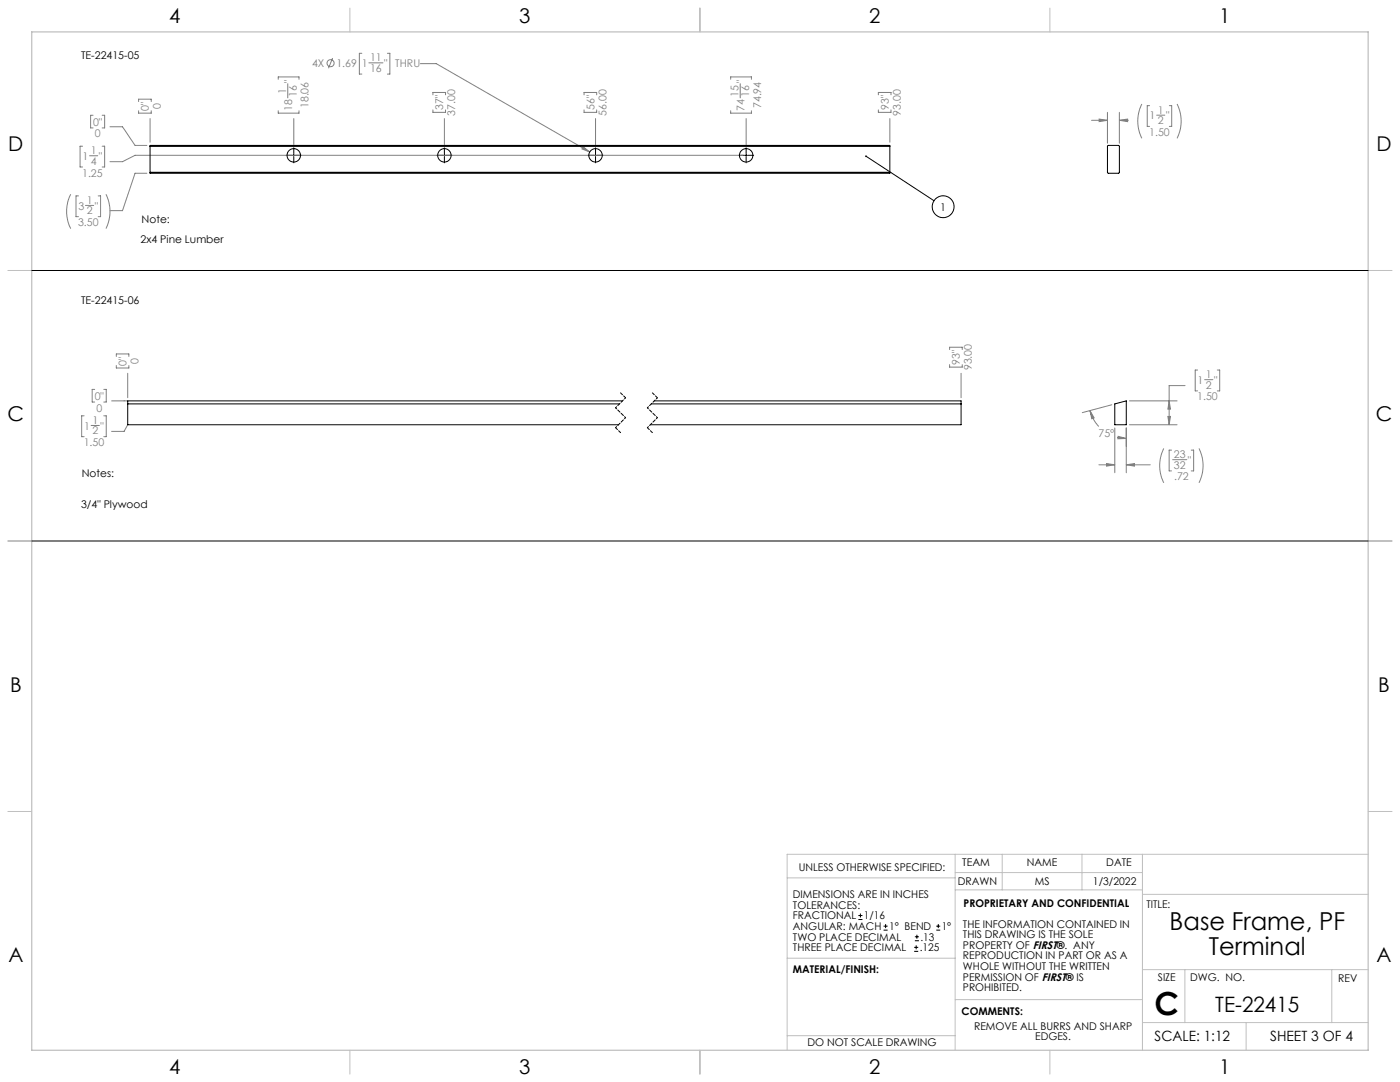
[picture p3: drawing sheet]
<svg xmlns="http://www.w3.org/2000/svg" width="559mm" height="432mm" viewBox="0 0 559 432" stroke-linecap="round" stroke-linejoin="round" font-family="sans-serif">
<g fill="none" stroke="#c0c0c0" stroke-width=".4">
<path d="M139.7 3.2v9.5M279.4 3.2v9.5M419.1 3.2v9.5M3.1 107.9h9.6M546.1 107.9h9.5M3.1 215.9h9.6M546.1 215.9h9.5M3.1 323.8h9.6M546.1 323.8h9.5M314.2 350.3h67M381.2 340.9v78.2M381.2 355.1h74.8"/>
<path d="M381.2 348.2h74.8M400 340.9v14.2M431.9 340.9v14.2M456 340.9v78.2M456 356.9h90.1M546.1 340.9h-231.9v78.2M314.2 382.4h67.2M381.2 398.9h74.8M456 387h90.1M472.9 387v21.1M531.6 387v21.1M139.7 419.1v9.6"/>
<path d="M279.4 419.1v9.6M314.2 413.3h67M419.1 419.1v9.6M456 408.1h90.1M497.4 408.1v11"/>
</g>
<path d="M12.7 12.7h533.4v406.4h-533.4z" fill="none" stroke="#c0c0c0" stroke-width=".5"/>
<g fill="none" stroke="#808080" stroke-width=".4">
<path d="M111.1 31.6v-.9h8.2v.9M114.9 33.4v5.7M132.8 23.2l-1.7 4M144.4 21.3h-1v8.3h1M147.2 25.1h5.7M154.6 21.3h1v8.3h-1M167.8 25.4h6.3l61.3 35.2M172.8 37.9v-1h5v1M233.1 37.9v-1h5.1v1M291.6 31.6v-.9h8.3v.9M295.5 33.4v5.7M350.6 37.9v-1h5v1"/>
<path d="M32.9 58.3h-.9v8.3h.9M37.1 46h-.9v5h.9M40.8 46h1v5h-1M40.8 58.3h1v8.3h-1M43.9 50.6h5l5 7.4h4.7M55.3 40.5v-.9h5.1v.9M55.3 44.2v1h5.1v-1M59.9 47.3v9.5M111.1 44.2v1h8.2v-1M117.3 47.3v10.4M172.8 43.9v.9h5v-.9M177.4 47.3v10.4"/>
<path d="M232.8 58.6l2.6 2-3.1-1.2zM233.1 43.9v.9h5.1v-.9M237.7 47.3v10.4M291.6 44.2v1h8.3v-1M297.8 47.3v10.4M350.6 43.9v.9h5v-.9M355.2 47.3v9.5M435.7 48h6.3M438.7 47.5l3.3 .5-3.3 .5zM442 44.8v12.4M446.8 44.8v12.4M446.8 48h3.6"/>
<path d="M446.8 48l3.3-.5v1zM455.8 41.5a15.3 15.3 0 0 0 0 13.7M458.9 42.2h-1v8.2h1M461.7 46h3.2M466.7 42.2h1v8.2h-1M469.8 41.5a15.3 15.3 0 0 1 0 13.7M28.2 77.5a15.2 15.2 0 0 0 0 13.7M31.3 78.2h-1v8.3h1M35.7 62.2h3.3M39.2 78.2h.9v8.3h-.9M42.3 77.5a15.5 15.5 0 0 1 0 13.7M58.6 69.1h-4.7l-5 15h-5"/>
<path d="M296.5 62h-242.6l-5 2.5h-5M34.1 82h3.3M379 139.5v-.9h5.1v.9M37.8 155.4h-1v5h1M41.4 155.4h1v5h-1M44.6 160h6.4M46.4 142.2v-.9h5v.9M46.4 145.9v1h5v-1M51 149v9.7M379 145.5v1h5.1v-1M383.6 149v9.7M450.8 160h19"/>
<path d="M466.7 160l.5 3.3h-1zM473 153.9h-6.3v15.6M478 147.7h-.9v8.3h.9M480.8 151.5h3.3M485.9 147.7h.9v8.3h-.9M33.6 165.9h-1v8.4h1M36.4 169.8h3.3M41.4 165.9h1v8.4h-1M51 169.5l-1.5 2.7h-4.9M435 163.9l1.7 2.9-.9 .3zM435 163.9l1.3 3.1 2.3 3.2M443.8 161.5l-11.8 3.2"/>
<path d="M445 170.8v17.9M446 174.6l3.5 .4M446.3 174.1l3.2 .9-3.3 .1zM449.5 170.8v17.9M450.8 169.5h19M464.5 179a15.3 15.3 0 0 0 0 13.7M466.2 166.2h1l-.5 3.3zM467.6 179.6h-.9v8.3h.9M475.5 179.6h.9v8.3h-.9M478.6 179a15.3 15.3 0 0 1 0 13.7M438.6 185.5h6.4M441.7 185l3.3 .5-3.3 .5z"/>
<path d="M449.5 185.5l3.3-.5v1zM449.5 185.5h9.6M468.1 183.4h5.6"/>
<circle cx="131.9" cy="25.2" r="1.42"/>
</g>
<g fill="none" stroke="#000" stroke-width=".4">
<path d="M117.3 59v2.3M177.4 59v2.3M237.7 59v2.3M297.8 59v2.3M114.3 62h2.3M116.9 62h.7M117.3 61.7v.6M117.3 62.6v2.4M117.9 62h2.4M174.4 62h2.3M177.1 62h.6M177.4 61.7v.6"/>
<path d="M177.4 62.6v2.4M178 62h2.4M234.7 62h2.4M237.4 62h.6M237.7 61.7v.6M237.7 62.6v2.4M238.3 62h2.4M294.8 62h2.4M297.5 62h.6M297.8 61.7v.6M297.8 62.6v2.4M298.4 62h2.4"/>
<path d="M345.7 62.3l27.1 17.8M12.7 107.9h533.4M12.7 215.9h533.4"/>
<circle cx="376.5" cy="82.5" r="4.4"/>
</g>
<path d="M247.7 156.8l2 2M260.4 156.8l2 2M245.7 170.7l2 2M258.4 170.7l2 2" fill="none" stroke="#000" stroke-width=".4" stroke-dasharray="1.3 .6" stroke-dashoffset=".2"/>
<path d="M249.7 158.8l-4 4M262.4 158.8l-4 4M245.7 162.8l4 3.9M249.7 166.7l-4 4M258.4 162.8l4 3.9M262.4 166.7l-4 4" fill="none" stroke="#000" stroke-width=".4" stroke-dasharray="1.3 .6" stroke-dashoffset=".7"/>
<path d="M345.4 62.2a.35 .35 0 0 1 .6 0 .35 .35 0 0 1-.3 .5 .35 .35 0 0 1-.4-.5l.4 .1z" fill="#000"/>
<path d="M232.8 58.6l-.5 .8 3.1 1.2zM438.7 47.5l3.3 .5-3.3 .5zM446.8 48l3.3-.5v1zM435 163.9l1.7 2.9-.9 .3zM446.3 174.1l3.2 .9-3.3 .1zM466.2 166.2h1l-.5 3.3zM466.7 160l.5 3.3h-1zM441.7 185l3.3 .5-3.3 .5zM449.5 185.5l3.3-.5v1z" fill="#808080"/>
<g fill="none" stroke="#000" stroke-width=".4">
<path d="M59.9 58.4v-.4h295.3v.4M59.9 58.4h295.3M59.9 58.4v10.4M355.2 58.4v10.4M442.1 58.1l4.4-.1 .3 .3v10.5l-.3 .3h-4.2l-.3-.3zM59.9 68.8v.3h295.3v-.3M59.9 68.8h295.3M248.5 160h-197.5v9.5h195.9M261.2 160h122.4v9.5h-124M51 161.2h196.3M260 161.2h123.6M445 161.2l4.5-1.2v9.5h-4.5z"/>
<path d="M342.6 367h1.6M342.6 365.4h1.6M343.4 364.6v1.5M352.7 371.2h1.6M352.7 369.6h1.6M353.5 368.8v1.6M364.9 379.7h1.6M364.9 378.1h1.6M365.2 375.4h1.6M365.2 373.8h1.6M365.7 377.3v1.5M366 373v1.6"/>
<path d="M373.7 371.2h1.6M373.7 369.6h1.6M374.5 368.8v1.6"/>
<circle cx="117.2" cy="62" r="2.69"/>
<circle cx="177.4" cy="62" r="2.68"/>
<circle cx="237.7" cy="62" r="2.68"/>
<circle cx="297.8" cy="62" r="2.69"/>
</g>
<text font-size="12.7" x="460.9" y="405.2">C</text>
<g font-size="9.9">
<text x="466.8" y="371.2">Base Frame, PF</text>
<text x="482.5" y="381.1">Terminal</text>
</g>
<text font-size="8.5" x="485.1" y="404">TE-22415</text>
<g font-size="8.1">
<text x="67.6" y="9.3">4</text>
<text x="207.3" y="9.3">3</text>
<text x="347" y="9.3">2</text>
<text x="486.7" y="9.3">1</text>
<text x="3.3" y="60.1">D</text>
<text x="549.4" y="60.1">D</text>
<text x="3" y="168">C</text>
<text x="549.1" y="168">C</text>
<text x="4" y="276">B</text>
<text x="550.1" y="276">B</text>
<text x="3.3" y="383.9">A</text>
<text x="549.4" y="383.9">A</text>
<text x="67.6" y="428.4">4</text>
<text x="207.3" y="428.4">3</text>
<text x="347" y="428.4">2</text>
<text x="486.7" y="428.4">1</text>
</g>
<g font-size="5.6">
<text x="460.9" y="415.2">SCALE: 1:12</text>
<text x="507" y="415.2">SHEET 3 OF 4</text>
</g>
<g font-size="4.2">
<text x="32.4" y="23.7">TE-22415-05</text>
<text x="56.5" y="89">Note:</text>
<text x="375.3" y="84">1</text>
<text x="56.1" y="97">2x4 Pine Lumber</text>
<text x="32.4" y="121.2">TE-22415-06</text>
<text x="32.6" y="190.3">Notes:</text>
<text x="32.4" y="202.9">3/4&quot; Plywood</text>
<text x="318.8" y="347.7">UNLESS OTHERWISE SPECIFIED:</text>
<text x="384.1" y="345.5">TEAM</text>
<text x="409.9" y="345.7">NAME</text>
<text x="441.6" y="345.7">DATE</text>
<text x="382.3" y="353.3">DRAWN</text>
<text x="413" y="353.3">MS</text>
<text x="436.3" y="353.3">1/3/2022</text>
<text x="316.5" y="358.5">DIMENSIONS ARE IN INCHES</text>
<text x="316.5" y="362.7">TOLERANCES:</text>
<text x="384.6" y="361.9">PROPRIETARY AND CONFIDENTIAL</text>
<text x="457.6" y="362.3">TITLE:</text>
<text x="316.5" y="371.2">ANGULAR: MACH</text>
<text x="316.5" y="366.9">FRACTIONAL</text>
<text x="344.8" y="366.9">1/16</text>
<text x="354.9" y="371.2">1° BEND</text>
<text x="375.9" y="371.2">1°</text>
<text x="384.4" y="370.2">THE INFORMATION CONTAINED IN</text>
<text x="316.5" y="375.4">TWO PLACE DECIMAL</text>
<text x="367.4" y="375.4">.13</text>
<text x="384.4" y="374.4">THIS DRAWING IS THE SOLE</text>
<text x="316.5" y="379.6">THREE PLACE DECIMAL</text>
<text x="367.1" y="379.6">.125</text>
<text x="384.4" y="378.6">PROPERTY OF FIRST®. ANY</text>
<text x="384.4" y="382.9">REPRODUCTION IN PART OR AS A</text>
<text x="316.5" y="388.4">MATERIAL/FINISH:</text>
<text x="384.4" y="387.1">WHOLE WITHOUT THE WRITTEN</text>
<text x="384.4" y="391.3">PERMISSION OF FIRST® IS</text>
<text x="384.4" y="395.6">PROHIBITED.</text>
<text x="462.2" y="391.3">SIZE</text>
<text x="475.1" y="391.3">DWG. NO.</text>
<text x="534.1" y="391.8">REV</text>
<text x="383.8" y="405.1">COMMENTS:</text>
<text x="388.8" y="410.9">REMOVE ALL BURRS AND SHARP</text>
<text x="322.3" y="417.6">DO NOT SCALE DRAWING</text>
<text x="413.2" y="415.2">EDGES.</text>
</g>
<g font-size="4.2" fill="#808080">
<text x="124.6" y="26.7">4X</text>
<text x="134.3" y="26.7">1.69</text>
<text x="144.4" y="26.7">1</text>
<text x="147.7" y="24.4">11</text>
<text x="147.7" y="28.6">16</text>
<text x="153.3" y="26.7">&quot;</text>
<text x="157.8" y="26.7">THRU</text>
<text x="116.6" y="32.9" transform="rotate(-90 116.6 32.9)">&quot;</text>
<text x="297.2" y="32.9" transform="rotate(-90 297.2 32.9)">&quot;</text>
<text x="114.3" y="37.4" transform="rotate(-90 114.3 37.4)">1</text>
<text x="118.5" y="38.6" transform="rotate(-90 118.5 38.6)">16</text>
<text x="294.8" y="38.6" transform="rotate(-90 294.8 38.6)">15</text>
<text x="299" y="38.6" transform="rotate(-90 299 38.6)">16</text>
<text x="59.5" y="44.2" transform="rotate(-90 59.5 44.2)">0&quot;</text>
<text x="64.2" y="43.5" transform="rotate(-90 64.2 43.5)">0</text>
<text x="116.6" y="44.2" transform="rotate(-90 116.6 44.2)">18</text>
<text x="123.2" y="43.2" transform="rotate(-90 123.2 43.2)">18.06</text>
<text x="176.9" y="43.8" transform="rotate(-90 176.9 43.8)">37&quot;</text>
<text x="181.7" y="46.1" transform="rotate(-90 181.7 46.1)">37.00</text>
<text x="237.3" y="43.8" transform="rotate(-90 237.3 43.8)">56&quot;</text>
<text x="242" y="46.1" transform="rotate(-90 242 46.1)">56.00</text>
<text x="297.2" y="44.2" transform="rotate(-90 297.2 44.2)">74</text>
<text x="303.8" y="43.2" transform="rotate(-90 303.8 43.2)">74.94</text>
<text x="354.7" y="43.8" transform="rotate(-90 354.7 43.8)">93&quot;</text>
<text x="359.5" y="46.1" transform="rotate(-90 359.5 46.1)">93.00</text>
<text x="458.9" y="47.6">1</text>
<text x="462.1" y="45.3">1</text>
<text x="465.4" y="47.6">&quot;</text>
<text x="37.2" y="50.1">0&quot;</text>
<text x="462.1" y="49.5">2</text>
<text x="37.8" y="54.9">0</text>
<text x="458.7" y="54.3">1.50</text>
<text x="33" y="63.8">1</text>
<text x="36.2" y="61.5">1</text>
<text x="36.2" y="65.7">4</text>
<text x="39.5" y="63.8">&quot;</text>
<text x="32.8" y="70.5">1.25</text>
<text x="31.3" y="83.7">3</text>
<text x="34.6" y="81.3">1</text>
<text x="37.9" y="83.7">&quot;</text>
<text x="34.6" y="85.5">2</text>
<text x="31.2" y="90.3">3.50</text>
<text x="50.5" y="145.9" transform="rotate(-90 50.5 145.9)">0&quot;</text>
<text x="55.3" y="145.2" transform="rotate(-90 55.3 145.2)">0</text>
<text x="383.2" y="145.5" transform="rotate(-90 383.2 145.5)">93&quot;</text>
<text x="387.9" y="147.8" transform="rotate(-90 387.9 147.8)">93.00</text>
<text x="478" y="153.2">1</text>
<text x="481.3" y="150.9">1</text>
<text x="481.3" y="155.1">2</text>
<text x="484.6" y="153.2">&quot;</text>
<text x="37.8" y="159.5">0&quot;</text>
<text x="477.9" y="159.8">1.50</text>
<text x="38.5" y="164.3">0</text>
<text x="33.6" y="171.5">1</text>
<text x="36.9" y="169.1">1</text>
<text x="36.9" y="173.3">2</text>
<text x="40.1" y="171.5">&quot;</text>
<text x="33.4" y="178.1">1.50</text>
<text x="438.4" y="174.3">75°</text>
<text x="468.6" y="182.8">23</text>
<text x="474.2" y="185.1">&quot;</text>
<text x="468.6" y="187">32</text>
<text x="468.6" y="191.7">.72</text>
</g>
</svg>
